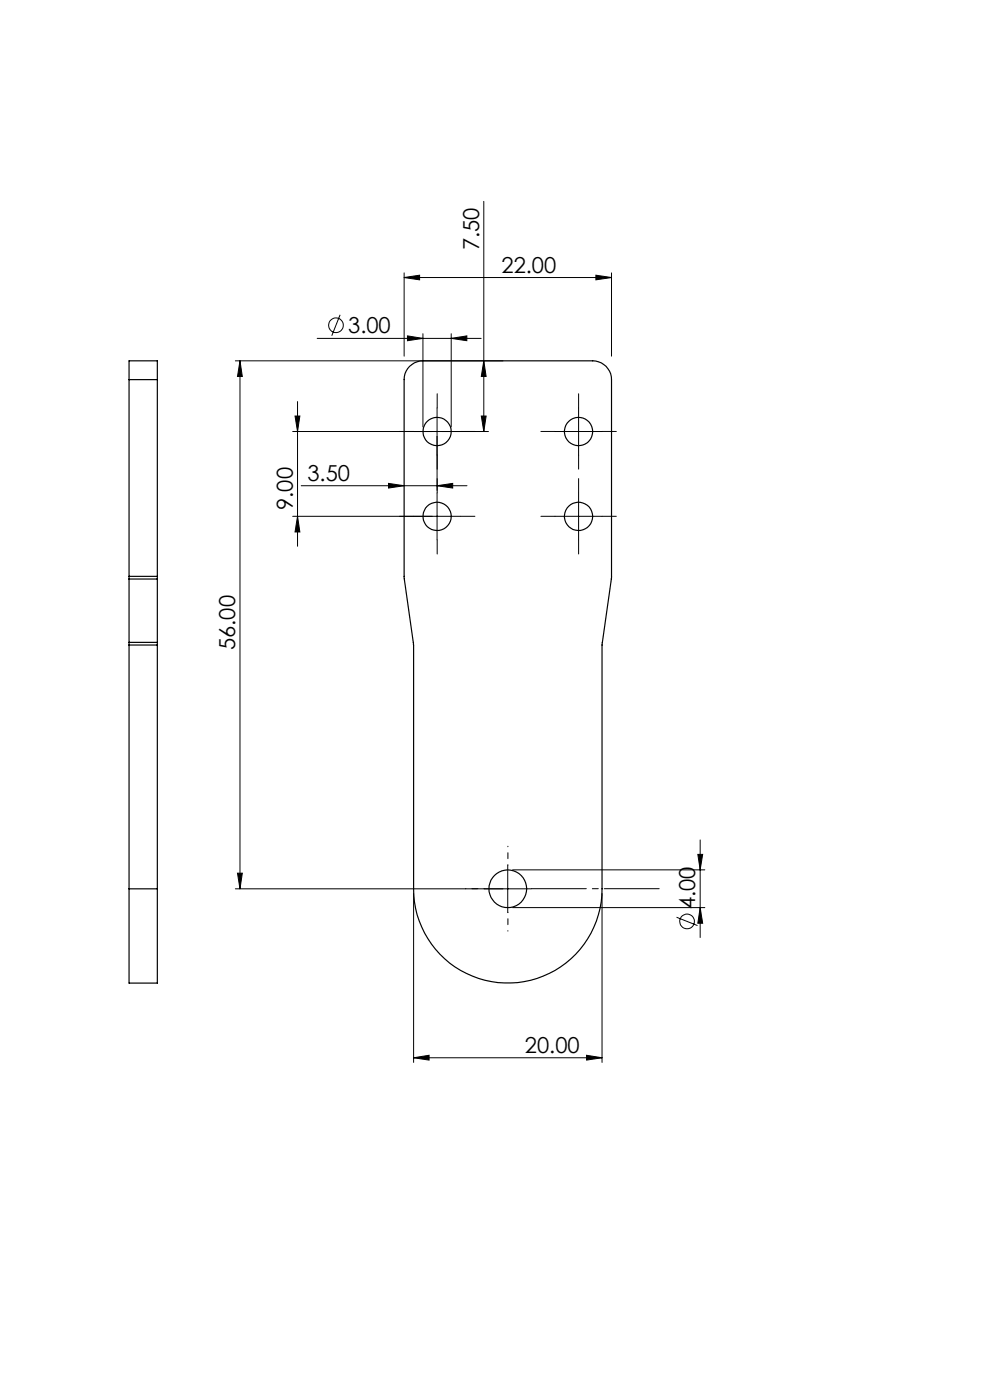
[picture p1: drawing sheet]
<svg xmlns="http://www.w3.org/2000/svg" width="210mm" height="297mm" viewBox="0 0 210 297" stroke-linecap="round" stroke-linejoin="round" font-family="sans-serif">
<g fill="none" stroke="#000" stroke-width=".21">
<path d="M85.7 58.9l3.3-.5v1zM85.7 57.9v17.7M85.7 58.9h44M102.6 42.7v48.8M126.4 58.4l3.3 .5-3.3 .5zM129.7 57.9v17.7M49.9 76.5h56.8M50.9 76.5l.5 3.4h-1zM50.9 76.5v112.1M67.3 71.8h34.8M72.1 66.8l-1.7 4.4M86.4 71.3l3.3 .5-3.3 .5z"/>
<path d="M89.7 70.8v19.8M95.7 71.8l3.3-.5v1zM95.7 70.8v19.8M102.6 76.5l.5 3.4h-1zM62.1 91.5h41.5M62.6 88.3h1l-.5 3.2zM63.1 85.2v30.7M92.7 86.5v17.5M102.1 88.3h1l-.5 3.2zM117.7 91.5h10M122.7 86.5v10.1M62.1 109.5h35.6"/>
<path d="M63.1 109.5l.5 3.4h-1zM63.9 103h35.2M82.4 102.5l3.3 .5-3.3 .5zM92.7 103l3.3-.5v1zM92.7 104.6v9.9M117.7 109.5h10M122.7 104.6v9.9M148.5 178.2v20.7M49.9 188.6h62.8M50.4 185.2h1l-.5 3.4zM87.7 189.5v35.9M107.7 183.5v10.1"/>
<path d="M108.7 192.5h40.8M108.7 184.5h40.8M127.7 189.5v35.9M143.5 194.6l4.5 1.8M148 181.3h1l-.5 3.2zM148.5 192.5l.5 3.4h-1zM87.7 224.4l3.3-.5v1zM87.7 224.4h40M124.4 223.9l3.3 .5-3.3 .5z"/>
<circle cx="71.3" cy="69" r="1.56"/>
<circle cx="145.7" cy="195.5" r="1.56"/>
</g>
<path d="M102.7 188.5h-4M107.7 183.5v-4M107.7 193.5v4" fill="none" stroke="#000" stroke-width=".21" stroke-dasharray="15.2 1.3 1.3 1.3" stroke-dashoffset="15.1"/>
<path d="M112.7 188.5h27.1" fill="none" stroke="#000" stroke-width=".21" stroke-dasharray="15.2 1.3 1.3 1.3" stroke-dashoffset="3.6"/>
<g fill="none" stroke="#000" stroke-width=".21" stroke-dasharray="15.2 1.3 1.3 1.3">
<path d="M87.7 91.5h-3M92.7 86.5v-3M92.7 96.5v3M97.7 91.5h3M117.7 91.5h-3M122.7 86.5v-3M122.7 96.5v3M127.7 91.5h3M87.7 109.5h-3M92.7 104.5v-3M92.7 114.5v3M97.7 109.5h3"/>
<path d="M117.7 109.5h-3M122.7 104.5v-3M122.7 114.5v3M127.7 109.5h3"/>
</g>
<g fill="#000">
<path d="M85.7 58.9l3.3-.5v1zM126.4 58.4l3.3 .5-3.3 .5z"/>
<path d="M86.4 71.3l3.3 .5-3.3 .5zM95.7 71.8l3.3-.5v1zM87.7 224.4l3.3-.5v1zM124.4 223.9l3.3 .5-3.3 .5z"/>
<path d="M62.6 88.3h1l-.5 3.2zM63.1 109.5l.5 3.4h-1zM50.9 76.5l.5 3.4h-1zM50.4 185.2h1l-.5 3.4z"/>
<path d="M102.1 88.3h1l-.5 3.2zM102.6 76.5l.5 3.4h-1z"/>
<path d="M92.7 103l3.3-.5v1zM82.4 102.5l3.3 .5-3.3 .5z"/>
<path d="M148.5 192.5l.5 3.4h-1zM148 181.3h1l-.5 3.2z"/>
</g>
<g fill="none" stroke="#000" stroke-width=".25">
<path d="M86.9 77.7a4 4 0 0 1 2.8-1.2h36a4 4 0 0 1 4 4v42.1l-2 14.1v51.9a20 20 0 0 1-20 19.9 20 20 0 0 1-20-19.9v-51.8l-2-14.1v-42.2a3.8 3.8 0 0 1 1.2-2.8zM27.4 80.5v-4h6v4M27.4 80.5h6M27.4 80.5v41.8M33.4 80.5v41.8M27.4 122.3v.5M27.4 136.3v.5M27.4 122.3h6M27.4 122.8v13.5M27.4 136.8v51.8M27.4 122.8h6M27.4 136.3h6"/>
<path d="M27.4 136.8h6M33.4 122.3v.5M33.4 136.3v.5M33.4 122.8v13.5M33.4 136.8v51.8M27.4 188.6v20h6v-20M27.4 188.6h6"/>
<circle cx="92.7" cy="91.6" r="3"/>
<circle cx="122.7" cy="91.5" r="3"/>
<circle cx="92.7" cy="109.5" r="3"/>
<circle cx="122.7" cy="109.5" r="3"/>
<circle cx="107.7" cy="188.6" r="4"/>
</g>
<g font-size="4.7">
<text x="101.6" y="53.1" transform="rotate(-90 101.6 53.1)">7.50</text>
<text x="106.4" y="57.8">22.00</text>
<text x="73.8" y="70.7">3.00</text>
<text x="65.2" y="102">3.50</text>
<text x="62.1" y="108.2" transform="rotate(-90 62.1 108.2)">9.00</text>
<text x="49.9" y="137.9" transform="rotate(-90 49.9 137.9)">56.00</text>
<text x="147.5" y="192.9" transform="rotate(-90 147.5 192.9)">4.00</text>
<text x="111.3" y="223.4">20.00</text>
</g>
</svg>
